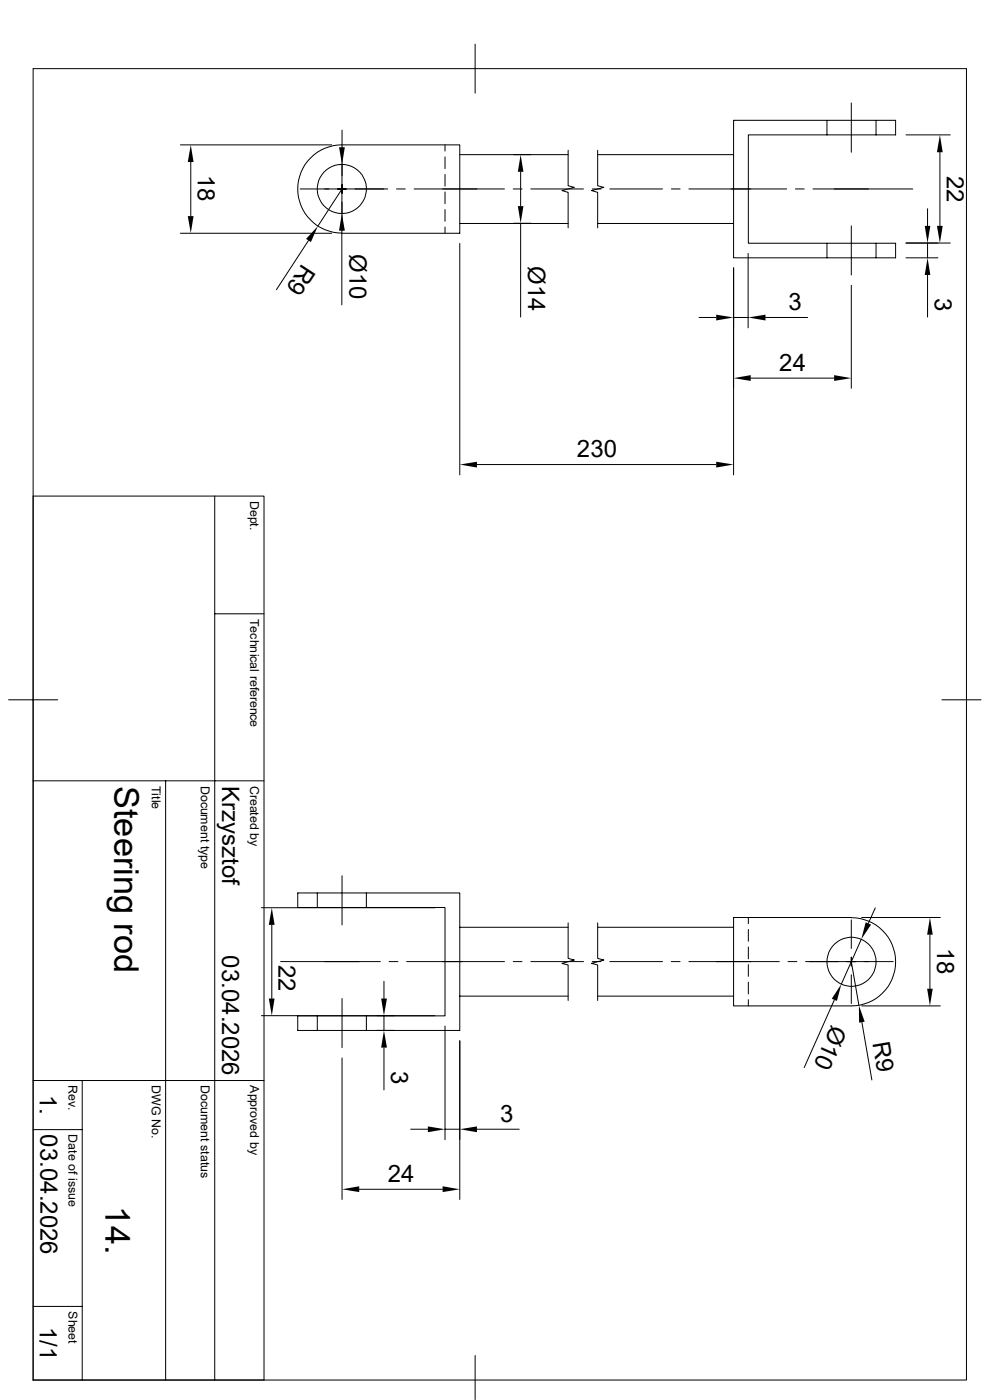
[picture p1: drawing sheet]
<svg xmlns="http://www.w3.org/2000/svg" width="210mm" height="297mm" viewBox="0 0 210 297" stroke-linecap="round" stroke-linejoin="round" font-family="sans-serif">
<g fill="none" stroke="#000" stroke-width=".21">
<path d="M7 14.6h198v278.2h-198zM100.8 9.4v10.4M38.3 30.7h32.1M40.5 34.4v11.4M72.6 27.6v9.7M72.6 39.2v1.8M72.6 34.9l-.1 10.4M94.4 30.7v1.3M94.4 33.3v2.5M94.4 37v2.5M97.5 32.8h23M110.4 36.4v7.3"/>
<path d="M120.5 31.9v7.5l1.3 .4-2.6 .6 1.3 .4v7.5M126.8 32.8h28.8M126.8 31.9v7.5l1.3 .4-2.6 .6 1.3 .4v7.5M155.6 25.5h34.4v3.1h-31.3v23h31.3v3.1h-34.4zM175.4 25.5v3.1M180.6 21.8v10.5M185.8 25.5v3.1M192.2 28.6h9.4M199.4 32.3v15.6M38.3 49.5h32.1M63.7 40.1h18.6M65.4 51l-6.8 10.5"/>
<path d="M72.5 48.9v15.8M72.5 49.4a9.4 9.4 0 0 1-9.3-9.3 9.4 9.4 0 0 1 9.3-9.4h25v18.8h-25M72.6 40.1l-5.2 7.9M72.6 42.9v6M84.1 40.1h1.9M87.8 40.1h19.2M94.4 40.7v2.5M94.4 44.4v2.5M94.4 48.2v1.3M97.5 47.4h23M97.5 51.6v49.2M108.9 40.1h1.8"/>
<path d="M109 47.4h3.6M110.4 47.4v19.9M112.6 40.1h11.2M125.6 40.1h1.9M126.8 47.4h28.8M129.4 40.1h11.1M142.4 40.1h1.9M146.1 40.1h20.8M155.6 56.9v43.9M158.7 53.8v15.8M168.7 40.1h1.9M172.5 40.1h21.1"/>
<path d="M175.4 51.6v3.1M180.6 47.9v10.4M185.8 51.6v3.1M192.2 51.6h9.4M192.2 54.7h6.8M196.8 44.3v3.6M196.8 51.6v3.1M196.8 58.3v9M148.3 67.4h3.6M155.6 67.4h3.1M162.4 67.4h8.9M180.6 60.5v21.9"/>
<path d="M101.2 98.6h50.7M159.3 80.2h17.7M7 105.2h49v187.6h-49M45.6 105.2v187.6M45.6 130.2h10.4M1.8 148.5h10.4M199.8 148.5h8.3M7 165.7h49M35.1 165.7v127.1M55.5 192.6h36.7M57.7 196.2v15.6M63.2 189.4h34.3v29.2h-34.3v-3.1h31.2v-23h-31.2z"/>
<path d="M67.3 189.4v3.1M72.6 185.8v10.4M77.7 189.4v3.1M97.5 196.7h23M120.5 195.8v7.5l1.3 .4-2.6 .7 1.3 .3v7.6M126.8 196.7h28.8M126.8 195.8v7.5l1.3 .4-2.6 .7 1.3 .3v7.6M158.7 194.6v1.4M158.7 197.2v2.5M180.6 195.2v6M180.6 194.6h-25v18.8h25a9.4 9.4 0 0 0 9.4-9.4 9.4 9.4 0 0 0-9.4-9.3M182.7 199.3l-4.2 9.5"/>
<path d="M182.8 194.6h16.7M185.7 192.6l-1.5 3.3M197.3 198.3v11.5M55.5 215.5h36.7M59.5 204h21.2M67.3 215.5v3.1M72.6 211.8v10.4M77.7 215.5v3.1M81.4 208.2v3.6M81.4 215.5v3.1M82.5 204h1.9M94.4 217.7v24.1"/>
<path d="M97.5 211.3h23M107 204h-20.7M108.9 204h1.8M112.6 204h11.2M125.6 204h1.9M126.8 211.3h28.8M129.4 204h11.1M142.4 204h1.9M146.1 204h19.2M158.7 200.9v2.5M158.7 204.6v2.5M158.7 208.4v2.5"/>
<path d="M158.7 212.1v1.3M167.2 204h1.8M170.9 204h18.6M177 212.1l-6.4 14.4M180.6 203.1v1.8M180.6 206.8v6.1M180.6 204l1.6 9.3M182.8 213.4h16.7M182.8 216.9l2.2 12.2M7 239.6h10.4M7 229.2h49M17.4 229.2v63.6"/>
<path d="M72.6 224.5v30M81.4 222.3v8.9M87.1 239.6h3.7M94.4 239.6h3.1M97.5 220.8v33.7M101.2 239.6h9M76.2 252.3h17.7M7 277.2h10.4M100.8 287.6v9.3"/>
<circle cx="72.5" cy="40.1" r="5.2"/>
<circle cx="180.6" cy="204.1" r="5.2"/>
</g>
<g fill="#000">
<path d="M40.5 30.7l.6 3.7h-1.3zM71.9 31.2h1.3l-.6 3.7zM110.4 32.8l.6 3.6h-1.1zM199.4 28.6l.6 3.7h-1.2zM39.8 45.8h1.3l-.6 3.7zM67.4 48l-1.4 3.4-1.1-.7zM72.5 45.3l.7 3.6h-1.3zM109.9 43.7h1.1l-.6 3.7zM196.2 47.9h1.2l-.6 3.7zM196.8 54.7l.6 3.6h-1.2zM198.8 47.9h1.2l-.6 3.7zM151.9 66.8l3.7 .6-3.7 .6z"/>
<path d="M155.6 80.2l3.7-.6v1.2zM158.7 67.4l3.7-.6v1.2zM177 79.6l3.6 .6-3.6 .6zM97.5 98.6l3.7-.6v1.2zM151.9 98l3.7 .6-3.7 .6zM57.7 192.6l.6 3.6h-1.3zM183.6 195.7l1.2 .5-2.1 3.1zM197.3 194.6l.6 3.7h-1.2zM57 211.8h1.3l-.6 3.7zM80.9 211.8h1.2l-.7 3.7zM178.5 208.8l-1 3.5-1.1-.4zM182.2 213.3l1.2 3.4-1.2 .3z"/>
<path d="M196.7 209.8h1.2l-.6 3.6zM81.4 218.6l.7 3.6h-1.2zM90.8 239l3.6 .6-3.6 .6zM97.5 239.6l3.7-.6v1.2zM72.6 252.3l3.6-.6v1.2zM93.9 251.7l3.6 .6-3.6 .6z"/>
</g>
<g font-size="7.3">
<text x="24.2" y="166.7" transform="rotate(90 24.2 166.7)">Steering rod</text>
<text x="22.4" y="255.9" transform="rotate(90 22.4 255.9)">14.</text>
</g>
<g font-size="5.1">
<text x="42" y="37.1" transform="rotate(90 42 37.1)">18</text>
<text x="200.8" y="37.3" transform="rotate(90 200.8 37.3)">22</text>
<text x="74.1" y="53.8" transform="rotate(90 74.1 53.8)">Ø10</text>
<text x="64.1" y="55.8" transform="rotate(123 64.1 55.8)">R9</text>
<text x="112.1" y="56.4" transform="rotate(90 112.1 56.4)">Ø14</text>
<text x="167.3" y="65.8">3</text>
<text x="198.3" y="63.2" transform="rotate(90 198.3 63.2)">3</text>
<text x="165.3" y="78.7">24</text>
<text x="122.4" y="97">230</text>
<text x="47.1" y="166.7" transform="rotate(90 47.1 166.7)">Krzysztof</text>
<text x="47.1" y="202.7" transform="rotate(90 47.1 202.7)">03.04.2026</text>
<text x="198.8" y="201" transform="rotate(90 198.8 201)">18</text>
<text x="59.1" y="204.6" transform="rotate(90 59.1 204.6)">22</text>
<text x="176.5" y="217.3" transform="rotate(114 176.5 217.3)">Ø10</text>
<text x="185.1" y="221.2" transform="rotate(80 185.1 221.2)">R9</text>
<text x="83" y="227.2" transform="rotate(90 83 227.2)">3</text>
<text x="8.4" y="232.3" transform="rotate(90 8.4 232.3)">1.</text>
<text x="106.1" y="238">3</text>
<text x="8.6" y="240.7" transform="rotate(90 8.6 240.7)">03.04.2026</text>
<text x="82.3" y="250.8">24</text>
<text x="8.4" y="281.4" transform="rotate(90 8.4 281.4)">1/1</text>
</g>
<g font-size="2.6">
<text x="53.1" y="106.3" transform="rotate(90 53.1 106.3)">Dept.</text>
<text x="53.1" y="131.3" transform="rotate(90 53.1 131.3)">Technical reference</text>
<text x="32.2" y="166.7" transform="rotate(90 32.2 166.7)">Title</text>
<text x="42.6" y="166.7" transform="rotate(90 42.6 166.7)">Document type</text>
<text x="53.1" y="166.7" transform="rotate(90 53.1 166.7)">Created by</text>
<text x="14.5" y="230.2" transform="rotate(90 14.5 230.2)">Rev.</text>
<text x="32.2" y="230.2" transform="rotate(90 32.2 230.2)">DWG No.</text>
<text x="42.6" y="230.2" transform="rotate(90 42.6 230.2)">Document status</text>
<text x="53.1" y="230.2" transform="rotate(90 53.1 230.2)">Approved by</text>
<text x="14.5" y="240.7" transform="rotate(90 14.5 240.7)">Date of issue</text>
<text x="14.5" y="278.2" transform="rotate(90 14.5 278.2)">Sheet</text>
</g>
</svg>
